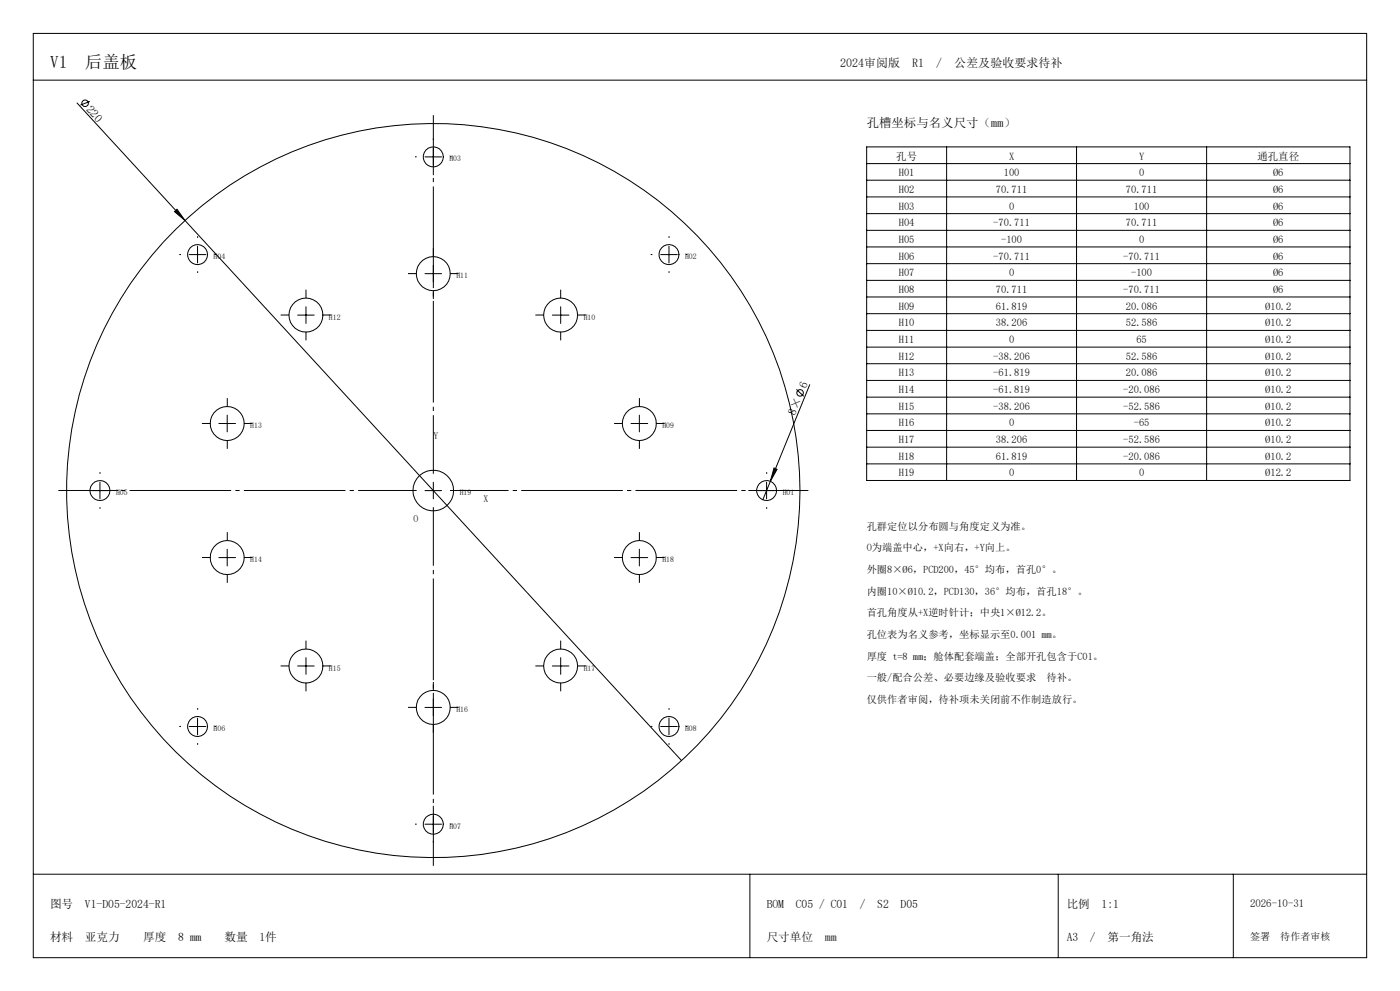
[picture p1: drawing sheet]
<svg xmlns="http://www.w3.org/2000/svg" width="420mm" height="297mm" viewBox="0 0 420 297" stroke-linecap="round" stroke-linejoin="round" font-family="sans-serif">
<g fill="none" stroke="#000" stroke-width=".3">
<path d="M10 10h400v277h-400zM10 24h400M23.1 30.9l32.4 35.2M27 30.4l-2.9 1.1M127.5 47h5M130 44.5v5M260 44h145v100h-145zM260 49h145M260 54h145M260 59h145M284 44v100M323 44v100"/>
<path d="M362 44v100M52.4 63.4l.7-.7 2.4 3.4zM55.5 66.1l149 161.9M56.8 76.3h5M59.3 73.8v5M130 79.5v5M198.2 76.3h5M200.7 73.8v5M260 64h145M260 69h145M260 74h145M260 79h145"/>
<path d="M89.3 94.4h5M91.8 91.9v5M127.5 82h5M165.7 94.4h5M168.2 91.9v5M260 84h145M260 89h145M260 94h145M260 99h145M238.9 116.7l2.2 2.1M242.9 115.3l-11.8 28.9M260 104h145"/>
<path d="M260 109h145M260 114h145M260 119h145M65.7 126.9h5M68.2 124.4v5M189.3 126.9h5M191.8 124.4v5M260 124h145M260 129h145M260 134h145M260 139h145M27.5 147h5"/>
<path d="M30 144.5v5M127.5 147h5M130 144.5v5M227.5 147h5M230 144.5v5M231.1 144.2l-2.3 5.6M232.2 140.3l.9 .3-2 3.6zM65.7 167.1h5M68.2 164.6v5M189.3 167.1h5M191.8 164.6v5M89.3 199.6h5"/>
<path d="M91.8 197.1v5M165.7 199.6h5M168.2 197.1v5M56.8 217.7h5M59.3 215.2v5M127.5 212h5M130 209.5v5M198.2 217.7h5M200.7 215.2v5M127.5 247h5M130 244.5v5M10 262h400"/>
<path d="M225 262v25M317.5 262v25M370 262v25"/>
<circle cx="25.5" cy="30.9" r=".98"/>
<circle cx="130" cy="47" r="3"/>
<circle cx="59.3" cy="76.3" r="3"/>
<circle cx="200.7" cy="76.3" r="3"/>
<circle cx="91.8" cy="94.4" r="5.1"/>
<circle cx="130" cy="82" r="5.1"/>
<circle cx="168.2" cy="94.4" r="5.1"/>
<circle cx="240" cy="117.7" r=".98"/>
<circle cx="68.2" cy="126.9" r="5.1"/>
<circle cx="191.8" cy="126.9" r="5.1"/>
<circle cx="30" cy="147" r="3"/>
<circle cx="130" cy="147" r="6.1"/>
<circle cx="130" cy="147" r="110"/>
<circle cx="230" cy="147" r="2.99"/>
<circle cx="68.2" cy="167.1" r="5.1"/>
<circle cx="191.8" cy="167.1" r="5.1"/>
<circle cx="91.8" cy="199.6" r="5.1"/>
<circle cx="168.2" cy="199.6" r="5.1"/>
<circle cx="59.3" cy="217.7" r="3"/>
<circle cx="130" cy="212" r="5.1"/>
<circle cx="200.7" cy="217.7" r="3"/>
<circle cx="130" cy="247" r="3"/>
</g>
<path d="M125 147h-107.5M130 142v-107.5M130 152v107.5M135 147h107.5" fill="none" stroke="#000" stroke-width=".3" stroke-dasharray="30.5 1.3 1.3 1.3" stroke-dashoffset="12.9" stroke-linecap="butt"/>
<g fill="none" stroke="#000" stroke-width=".3" stroke-dasharray="30.5 1.3 1.3 1.3" stroke-linecap="butt">
<path d="M125 47h-.5M130 42v-.5M130 52v.5M135 47h.5M54.3 76.3h-.5M59.3 71.3v-.5M64.3 76.3h.5M130 77v-2.6M195.7 76.3h-.5M200.7 71.3v-.5M205.7 76.3h.5M59.3 81.3v.5"/>
<path d="M86.8 94.4h-2.6M91.8 89.4v-2.6M91.8 99.4v2.6M96.8 94.4h2.6M125 82h-2.6M130 87v2.6M135 82h2.6M163.2 94.4h-2.6M168.2 89.4v-2.6M168.2 99.4v2.6M173.2 94.4h2.6M200.7 81.3v.5"/>
<path d="M63.2 126.9h-2.6M68.2 121.9v-2.6M68.2 131.9v2.6M73.2 126.9h2.6M186.8 126.9h-2.6M191.8 121.9v-2.6M191.8 131.9v2.6M196.8 126.9h2.6M25 147h-.5M30 142v-.5M30 152v.5M35 147h.5"/>
<path d="M225 147h-.5M230 142v-.5M230 152v.5M235 147h.5M63.2 167.1h-2.6M68.2 162.1v-2.6M68.2 172.1v2.6M73.2 167.1h2.6M186.8 167.1h-2.6M191.8 162.1v-2.6M191.8 172.1v2.6M196.8 167.1h2.6"/>
<path d="M86.8 199.6h-2.6M91.8 194.6v-2.6M96.8 199.6h2.6M163.2 199.6h-2.6M168.2 194.6v-2.6M173.2 199.6h2.6M54.3 217.7h-.5M59.3 212.7v-.5M64.3 217.7h.5M91.8 204.6v2.6M125 212h-2.6M130 207v-2.6"/>
<path d="M130 217v2.6M135 212h2.6M168.2 204.6v2.6M195.7 217.7h-.5M200.7 212.7v-.5M205.7 217.7h.5M59.3 222.7v.5M200.7 222.7v.5M125 247h-.5M130 242v-.5M130 252v.5M135 247h.5"/>
</g>
<path d="M52.4 63.4l.7-.7 2.4 3.4zM232.2 140.3l.9 .3-2 3.6z" fill="#000"/>
<g font-size="5.2">
<text x="15" y="20.3">V1</text>
<text x="25.5" y="20.3">后盖板</text>
</g>
<text font-size="3.7" x="260" y="38.2">孔槽坐标与名义尺寸（mm）</text>
<g font-size="3.6">
<text x="252" y="20.1">2024审阅版</text>
<text x="273.6" y="20.1">R1</text>
<text x="280.9" y="20.1">/</text>
<text x="286.3" y="20.1">公差及验收要求待补</text>
</g>
<g font-size="3.5">
<text x="25.7" y="33" transform="rotate(47 25.7 33)">220</text>
<text x="241.8" y="116.7" transform="rotate(-68 241.8 116.7)">6</text>
<text x="238.6" y="124.6" transform="rotate(-68 238.6 124.6)">8×</text>
<text x="15" y="272">图号</text>
<text x="25.5" y="272">V1-D05-2024-R1</text>
<text x="230" y="272">BOM</text>
<text x="238.7" y="272">C05 / C01</text>
<text x="257.9" y="272">/</text>
<text x="263.2" y="272">S2</text>
<text x="270.2" y="272">D05</text>
<text x="320" y="272">比例</text>
<text x="330.5" y="272">1:1</text>
<text x="15" y="282">材料</text>
<text x="25.5" y="282">亚克力</text>
<text x="42.9" y="282">厚度</text>
<text x="53.4" y="282">8 mm</text>
<text x="67.4" y="282">数量</text>
<text x="77.9" y="282">1件</text>
<text x="230" y="282">尺寸单位</text>
<text x="247.5" y="282">mm</text>
<text x="320" y="282">A3</text>
<text x="327" y="282">/</text>
<text x="332.2" y="282">第一角法</text>
</g>
<text font-size="3.3" x="375" y="271.8">2026-10-31</text>
<g font-size="3.1">
<text x="268.9" y="47.8">孔号</text>
<text x="302.7" y="47.8">X</text>
<text x="341.7" y="47.8">Y</text>
<text x="377.2" y="47.8">通孔直径</text>
<text x="269.6" y="52.8">H01</text>
<text x="301.1" y="52.8">100</text>
<text x="341.7" y="52.8">0</text>
<text x="381.9" y="52.8">Ø6</text>
<text x="269.6" y="57.8">H02</text>
<text x="298.8" y="57.8">70.711</text>
<text x="337.8" y="57.8">70.711</text>
<text x="381.9" y="57.8">Ø6</text>
<text x="269.6" y="62.8">H03</text>
<text x="302.7" y="62.8">0</text>
<text x="340.1" y="62.8">100</text>
<text x="381.9" y="62.8">Ø6</text>
<text x="269.6" y="67.8">H04</text>
<text x="298" y="67.8">-70.711</text>
<text x="337.8" y="67.8">70.711</text>
<text x="381.9" y="67.8">Ø6</text>
<text x="269.6" y="72.8">H05</text>
<text x="269.6" y="77.8">H06</text>
<text x="298" y="77.8">-70.711</text>
<text x="300.4" y="72.8">-100</text>
<text x="337" y="77.8">-70.711</text>
<text x="341.7" y="72.8">0</text>
<text x="381.9" y="72.8">Ø6</text>
<text x="381.9" y="77.8">Ø6</text>
<text x="269.6" y="82.8">H07</text>
<text x="302.7" y="82.8">0</text>
<text x="339.4" y="82.8">-100</text>
<text x="381.9" y="82.8">Ø6</text>
<text x="269.6" y="87.8">H08</text>
<text x="298.8" y="87.8">70.711</text>
<text x="337" y="87.8">-70.711</text>
<text x="381.9" y="87.8">Ø6</text>
<text x="269.6" y="92.8">H09</text>
<text x="298.8" y="92.8">61.819</text>
<text x="337.8" y="92.8">20.086</text>
<text x="379.6" y="92.8">Ø10.2</text>
<text x="269.6" y="97.8">H10</text>
<text x="298.8" y="97.8">38.206</text>
<text x="337.8" y="97.8">52.586</text>
<text x="379.6" y="97.8">Ø10.2</text>
<text x="269.6" y="102.8">H11</text>
<text x="269.6" y="107.8">H12</text>
<text x="298" y="107.8">-38.206</text>
<text x="302.7" y="102.8">0</text>
<text x="337.8" y="107.8">52.586</text>
<text x="340.9" y="102.8">65</text>
<text x="379.6" y="102.8">Ø10.2</text>
<text x="379.6" y="107.8">Ø10.2</text>
<text x="269.6" y="112.8">H13</text>
<text x="298" y="112.8">-61.819</text>
<text x="337.8" y="112.8">20.086</text>
<text x="379.6" y="112.8">Ø10.2</text>
<text x="269.6" y="117.8">H14</text>
<text x="298" y="117.8">-61.819</text>
<text x="337" y="117.8">-20.086</text>
<text x="379.6" y="117.8">Ø10.2</text>
<text x="269.6" y="122.8">H15</text>
<text x="298" y="122.8">-38.206</text>
<text x="337" y="122.8">-52.586</text>
<text x="379.6" y="122.8">Ø10.2</text>
<text x="269.6" y="127.8">H16</text>
<text x="302.7" y="127.8">0</text>
<text x="340.1" y="127.8">-65</text>
<text x="379.6" y="127.8">Ø10.2</text>
<text x="269.6" y="132.8">H17</text>
<text x="269.6" y="137.8">H18</text>
<text x="298.8" y="132.8">38.206</text>
<text x="298.8" y="137.8">61.819</text>
<text x="337" y="132.8">-52.586</text>
<text x="337" y="137.8">-20.086</text>
<text x="379.6" y="132.8">Ø10.2</text>
<text x="379.6" y="137.8">Ø10.2</text>
<text x="269.6" y="142.8">H19</text>
<text x="302.7" y="142.8">0</text>
<text x="341.7" y="142.8">0</text>
<text x="379.6" y="142.8">Ø12.2</text>
<text x="260" y="158.7">孔群定位以分布圆与角度定义为准。</text>
<text x="260" y="165.2">O为端盖中心，+X向右，+Y向上。</text>
<text x="260" y="171.7">外圈8×Ø6，PCD200，45°均布，首孔0°。</text>
<text x="260" y="178.2">内圈10×Ø10.2，PCD130，36°均布，首孔18°。</text>
<text x="260" y="184.7">首孔角度从+X逆时针计；中央1×Ø12.2。</text>
<text x="260" y="191.2">孔位表为名义参考，坐标显示至0.001 mm。</text>
<text x="260" y="197.7">厚度 t=8 mm；舱体配套端盖；全部开孔包含于C01。</text>
<text x="260" y="204.2">一般/配合公差、必要边缘及验收要求</text>
<text x="314" y="204.2">待补。</text>
<text x="260" y="210.7">仅供作者审阅，待补项未关闭前不作制造放行。</text>
</g>
<g font-size="3">
<text x="375" y="281.7">签署</text>
<text x="384.1" y="281.7">待作者审核</text>
</g>
<g font-size="2.9">
<text x="130" y="131.6">Y</text>
<text x="145" y="150.6">X</text>
<text x="124" y="156.6">O</text>
</g>
<g font-size="2.3">
<text x="134.8" y="48.4">H03</text>
<text x="64.1" y="77.7">H04</text>
<text x="205.5" y="77.7">H02</text>
<text x="136.9" y="83.4">H11</text>
<text x="98.7" y="95.8">H12</text>
<text x="175.1" y="95.8">H10</text>
<text x="75.1" y="128.3">H13</text>
<text x="198.7" y="128.3">H09</text>
<text x="34.8" y="148.4">H05</text>
<text x="137.9" y="148.4">H19</text>
<text x="234.8" y="148.4">H01</text>
<text x="75.1" y="168.5">H14</text>
<text x="198.7" y="168.5">H18</text>
<text x="98.7" y="201">H15</text>
<text x="175.1" y="201">H17</text>
<text x="136.9" y="213.4">H16</text>
<text x="64.1" y="219.1">H06</text>
<text x="205.5" y="219.1">H08</text>
<text x="134.8" y="248.4">H07</text>
</g>
</svg>
